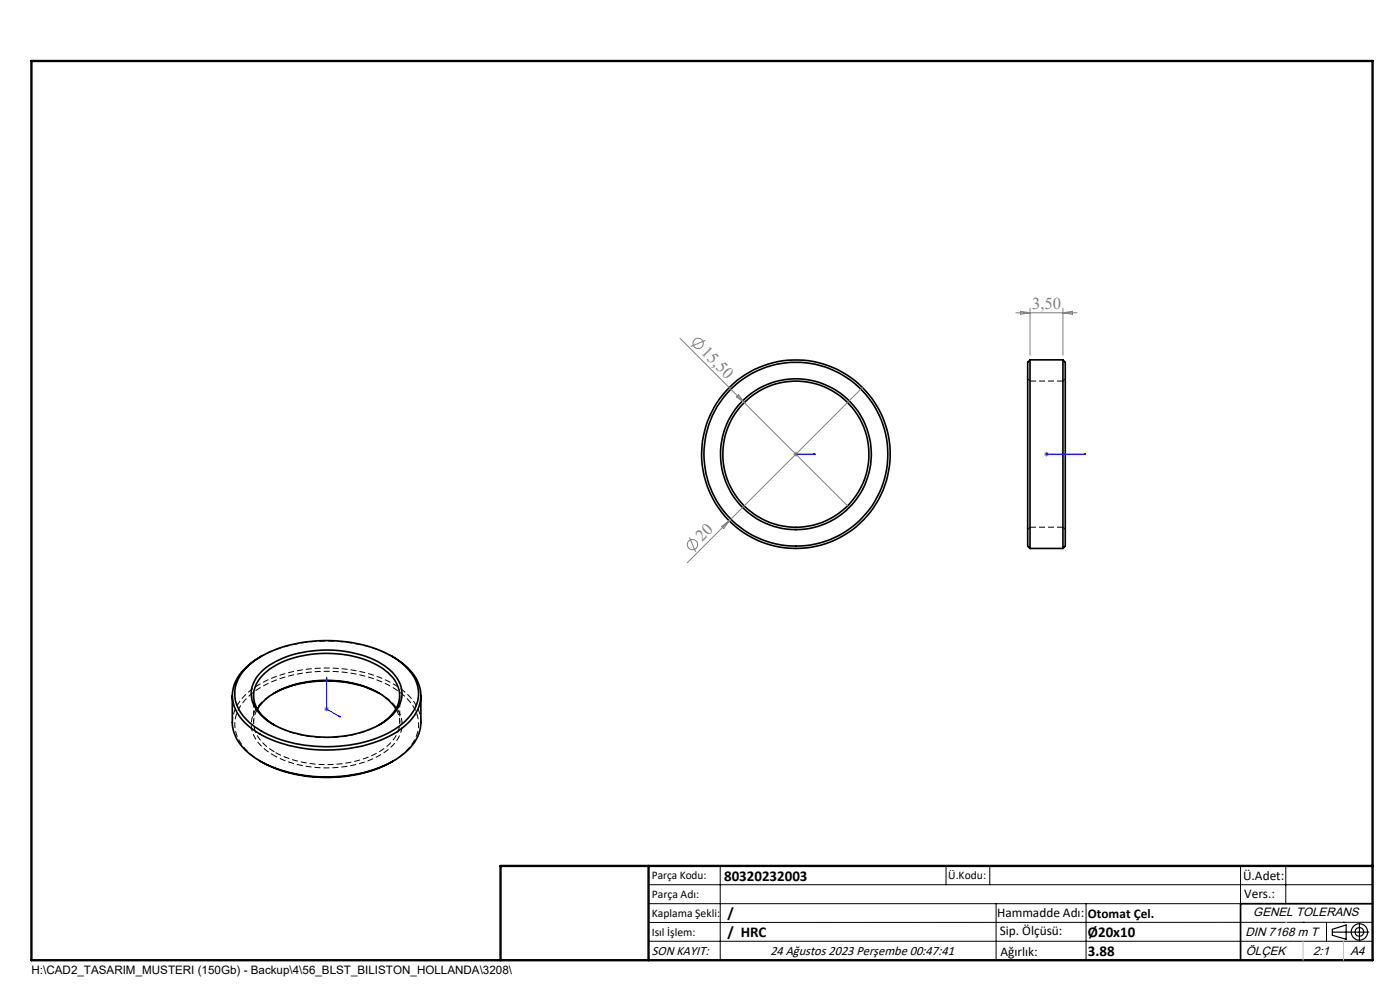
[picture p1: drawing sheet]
<svg xmlns="http://www.w3.org/2000/svg" width="297mm" height="210mm" viewBox="0 0 297 210" stroke-linecap="round" stroke-linejoin="round" font-family="sans-serif">
<g fill="none" stroke="#000" stroke-width=".35">
<path d="M218.5 76.3v40M218.5 76.3l-.5 .6v38.9l.5 .5M218.5 76.3h7M225.5 76.3v40M225.5 76.3l.5 .6v38.9l-.5 .5M218.5 116.3h7M55.5 139.2a11.7 11.7 0 0 0-6 6.9 8.3 8.3 0 0 0 3.6 8.2 27.6 27.6 0 0 0 17.7 4.8 26.2 26.2 0 0 0 14.6-4.7 8.2 8.2 0 0 0 3.6-8.8 11.9 11.9 0 0 0-5.9-6.4M49.3 147.6v5.7a9.6 9.6 0 0 0 5.1 7.7l.7 .4M52.3 141.6a22.8 22.8 0 0 1 14.3-5.6 29 29 0 0 1 17.2 3.6 9.2 9.2 0 0 1 5 7.9 9.5 9.5 0 0 1-5 7.1 30 30 0 0 1-22.2 2.9 17.3 17.3 0 0 1-10.6-6.5 7.2 7.2 0 0 1 1.3-9.4zM54.6 150.4a13.9 13.9 0 0 1 9.5-5.6 23.6 23.6 0 0 1 17.1 2.7l2.1 1.9 .7 1M55.5 142.4a19.5 19.5 0 0 1 12.5-4.5 23.2 23.2 0 0 1 13.6 3.3 7 7 0 0 1 3.5 7.2 10.4 10.4 0 0 1-6.9 6.4 24.9 24.9 0 0 1-20.9-1.5 7.6 7.6 0 0 1-4-6.7 7.2 7.2 0 0 1 2.2-4.2zM58.1 153.8a8.1 8.1 0 0 1-4.3-5.8 7.2 7.2 0 0 1 4.1-6.5 23.9 23.9 0 0 1 18.1-2 13.4 13.4 0 0 1 8 5.2 5.9 5.9 0 0 1-1.8 7.8l-1.8 1.3"/>
<path d="M58.1 147a25.1 25.1 0 0 1 22.3 0M89.3 147.6v5.7a9.2 9.2 0 0 1-4.6 7.3 29.6 29.6 0 0 1-20.3 3.9 26.7 26.7 0 0 1-9.3-3.1M55.1 161.4a30.5 30.5 0 0 0 23.8 2.1l2.6-1.1 1.9-1M291.2 191.7h-28v12"/>
<circle cx="168.8" cy="96.3" r="19.5"/>
<circle cx="168.8" cy="96.4" r="16"/>
<circle cx="168.8" cy="96.3" r="20"/>
<circle cx="168.8" cy="96.4" r="15.5"/>
</g>
<path d="M218.5 80.8l-.5-.5M226 80.3l-.5 .5M218 112.3l.5-.5M225.5 111.8l.5 .5M58 160.2a24.9 24.9 0 0 0 23.1-.3 7.6 7.6 0 0 0 4.2-6.6 8.2 8.2 0 0 0-4.9-6.3" fill="none" stroke="#000" stroke-width=".21" stroke-dasharray="1.3 .6" stroke-dashoffset=".4" stroke-linecap="butt"/>
<path d="M225.5 80.8h-7M218.5 111.8h7M58 153.6l.3 .3M58.3 146.9l-.3 .2M80.3 153.9l.3-.3M80.6 147.1l-.3-.2" fill="none" stroke="#000" stroke-width=".21" stroke-dasharray="1.3 .6" stroke-linecap="butt"/>
<path d="M55.2 139.4a31.3 31.3 0 0 1 28.3 0M89.3 153.2a9.3 9.3 0 0 0-4.8-7.4 29.8 29.8 0 0 0-20.4-3.7 21 21 0 0 0-12.8 6.1 7.8 7.8 0 0 0-2 5" fill="none" stroke="#000" stroke-width=".21" stroke-dasharray="1.3 .6" stroke-dashoffset=".2" stroke-linecap="butt"/>
<path d="M55.5 161.6a9.9 9.9 0 0 1-5.7-7.6 9.2 9.2 0 0 1 5-7.9 30.1 30.1 0 0 1 22.2-2.8 17.6 17.6 0 0 1 10.6 6.5 7.2 7.2 0 0 1-1.3 9.4l-1.2 1-2 1.4" fill="none" stroke="#000" stroke-width=".21" stroke-dasharray="1.3 .6" stroke-dashoffset=".1" stroke-linecap="butt"/>
<path d="M58.2 153.8a24.1 24.1 0 0 0 22.2 0" fill="none" stroke="#000" stroke-width=".21" stroke-dasharray="1.3 .6" stroke-dashoffset=".5" stroke-linecap="butt"/>
<path d="M58.3 159.6a7.8 7.8 0 0 1-4.5-6.4l.3-1.7 .5-1.1" fill="none" stroke="#000" stroke-width=".21" stroke-dasharray="1.3 .6" stroke-dashoffset="-.2" stroke-linecap="butt"/>
<path d="M84 150.4a5.9 5.9 0 0 1-1.8 7.8 21.4 21.4 0 0 1-15.6 3.9 21 21 0 0 1-8.3-2.5" fill="none" stroke="#000" stroke-width=".21" stroke-dasharray="1.3 .6" stroke-dashoffset="-.1" stroke-linecap="butt"/>
<path d="M58.2 147a8.1 8.1 0 0 0-4.9 6.7 7.9 7.9 0 0 0 4.7 6.5" fill="none" stroke="#000" stroke-width=".21" stroke-dasharray="1.3 .6" stroke-dashoffset=".7" stroke-linecap="butt"/>
<path d="M53.8 147.5v5.7M84.8 153.2v-5.7" fill="none" stroke="#000" stroke-width=".21" stroke-dasharray="1.3 .6" stroke-dashoffset=".6" stroke-linecap="butt"/>
<g fill="none" stroke="#808080" stroke-width=".21">
<path d="M144.3 71.7l13.6 13.7M149.6 72.2l-3.1 1.3M215.5 66.3h13M216.5 66l2 .3-2 .4zM218.5 65.4v9.9M225.5 65.4v9.9M225.5 66.3l2-.3v.7zM156.2 84.2l.5-.5 1.2 1.7zM157.9 85.4l21.9 21.9M168.3 96.3h1M168.5 96l.7 .7M168.8 95.8v1"/>
<path d="M183 82.2l-37.2 37.2M221.5 96.3h1M221.7 96l.7 .7M222 95.8v1M222.4 96l-.7 .7M146.3 114l1.3 3.1M153.1 111.7l1.6-1.2-1.2 1.6zM68.8 150.4h1M68.9 150.1l.7 .7M69.3 149.9v1M69.6 150.1l-.7 .7"/>
<circle cx="148.1" cy="72.8" r="1.09"/>
<circle cx="146.9" cy="115.5" r="1.09"/>
</g>
<g fill="none" stroke="#000" stroke-width=".25">
<path d="M282.6 197.7h7.8M282.6 197.1l3-.9v3l-3-.8zM288.4 195.8v3.8M106.2 203.7h185"/>
<circle cx="288.4" cy="197.7" r="1.74"/>
<circle cx="288.4" cy="197.7" r=".93"/>
</g>
<path d="M168.7 96.3h.2zM168.8 96.3h.1M168.8 96.3h4.2M173 96.3h-.4h.4M221.9 96.3h.2zM222 96.3h.1M222 96.3h8.3M230.3 96.3h-.4h.4M69.3 143.6v6.8l2.9 1.7M69.3 143.6l.1 .4-.2-.1zM71.9 151.9l.3 .2-.3-.1z" fill="none" stroke="#00f" stroke-width=".21"/>
<g fill="none" stroke="#000" stroke-width=".21">
<path d="M137.6 187.7h153.6M137.6 191.7h153.6M137.6 199.7h153.6M152.8 183.7v20M200.7 183.7v4M210 183.7v4M211.3 191.7v12M230.4 191.7v12M263.2 183.7v20M272.8 183.7v8M276.4 195.6h.1M281.4 195.6v4.1"/>
<path d="M285 195.6h.1M291.2 195.6l-153.6 .1"/>
</g>
<path d="M6.7 12.9h284.5v190.8h-284.5zM137.6 183.7v20M291.2 183.7h-185v20" fill="none" stroke="#000" stroke-width=".5"/>
<path d="M276.4 199.7v4M285 199.7v4" fill="none" stroke="#c0c0c0" stroke-width=".21"/>
<path d="M272.8 195.6h.1" fill="none" stroke="#c0c0c0" stroke-width=".25"/>
<g fill="#00f">
<path d="M172.6 96.3h.4zM168.7 96.3h.2z"/>
<path d="M71.9 151.9l.3 .2-.3-.1zM69.3 143.6l.1 .4-.2-.1z"/>
<path d="M221.9 96.3h.2zM229.9 96.3h.4z"/>
</g>
<g font-size="3.5" fill="#808080">
<text x="219" y="65.5">3,50</text>
<text x="148.6" y="74.9" transform="rotate(45 148.6 74.9)">15,50</text>
<text x="149" y="115" transform="rotate(-45 149 115)">20</text>
</g>
<g font-size="3.2">
<text x="153.6" y="186.8">80320232003</text>
<text x="154.3" y="194.8">/</text>
<text x="154.3" y="198.8">/ HRC</text>
<text x="230.8" y="198.7">Ø20x10</text>
<text x="230.8" y="202.8">3.88</text>
</g>
<g font-size="2.8">
<text x="263.7" y="186.7">Ü.Adet:</text>
<text x="263.9" y="190.5">Vers.:</text>
<text x="211.5" y="194.5">Hammadde Adı:</text>
<text x="230.8" y="194.7">Otomat Çel.</text>
<text x="138.3" y="202.6">SON KAYIT:</text>
<text x="163.4" y="202.6">24 Ağustos 2023 Perşembe 00:47:41</text>
<text x="212.1" y="198.4">Sip. Ölçüsü:</text>
<text x="212.2" y="202.7">Ağırlık:</text>
</g>
<g font-size="2.6">
<text x="265.9" y="194.4">GENEL TOLERANS</text>
<text x="264.2" y="198.5">DIN 7168 m T</text>
<text x="264.3" y="202.6">ÖLÇEK</text>
<text x="278.5" y="202.6">2:1</text>
<text x="286.5" y="202.6">A4</text>
</g>
<g font-size="2.5">
<text x="138.3" y="186.4">Parça Kodu:</text>
<text x="138.3" y="190.5">Parça Adı:</text>
<text x="201.2" y="186.5">Ü.Kodu:</text>
<text x="138.3" y="194.5">Kaplama Şekli:</text>
<text x="138.3" y="198.6">Isıl İşlem:</text>
<text x="6.7" y="206.7">H:\CAD2_TASARIM_MUSTERI (150Gb) - Backup\4\56_BLST_BILISTON_HOLLANDA\3208\</text>
</g>
</svg>
